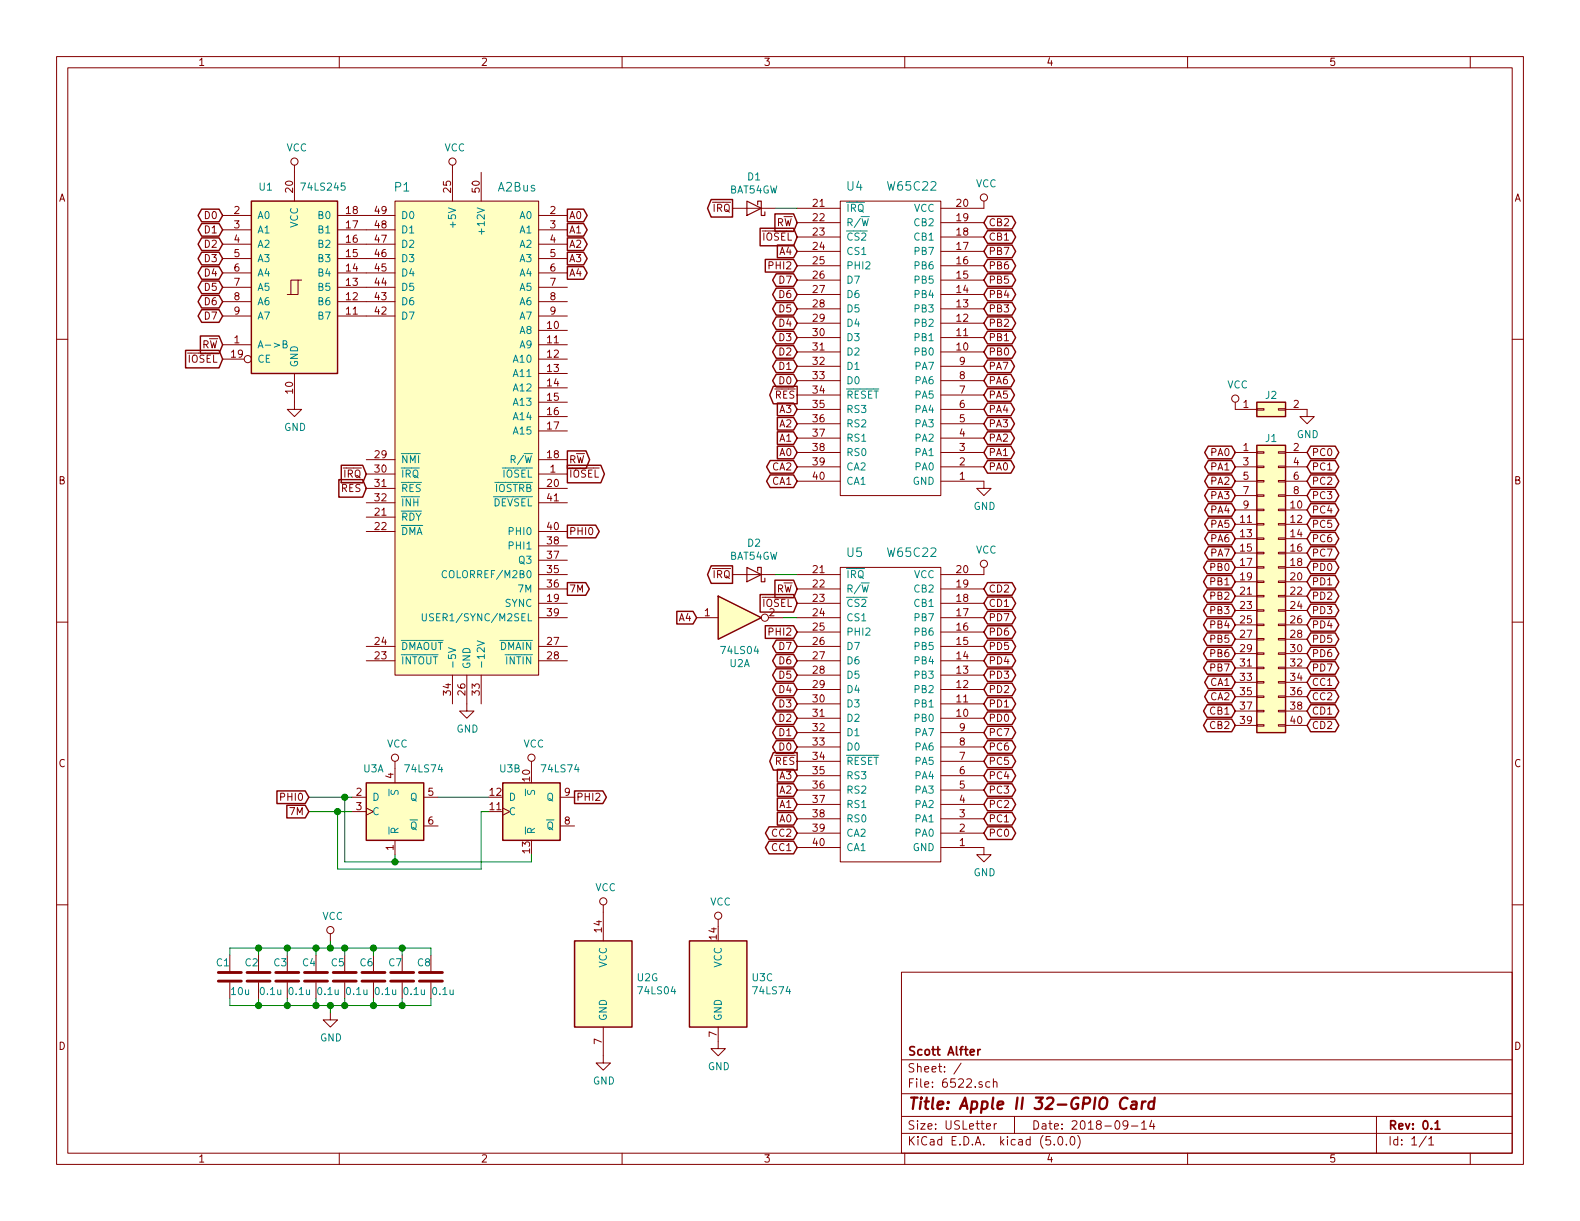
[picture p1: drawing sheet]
EESchema Schematic File Version 4
LIBS:6522-cache
EELAYER 26 0
EELAYER END
$Descr USLetter 11000 8500
encoding utf-8
Sheet 1 1
Title "Apple II 32-GPIO Card"
Date "2018-09-14"
Rev "0.1"
Comp "Scott Alfter"
Comment1 ""
Comment2 ""
Comment3 ""
Comment4 ""
$EndDescr
$Comp
L apple2:A2Bus P1
U 1 1
P 3250 3000
F 0 "P1" H 2800 4700 60  0000 C CNN
F 1 "A2Bus" H 3600 4700 60  0000 C CNN
F 2 "apple2-bus:Male_Card-Edge_50_pin__100_mil" H 3250 3000 60  0001 C CNN
F 3 "https://allpinouts.org/pinouts/connectors/buses/apple-ii-slot/" H 3250 3000 60  0001 C CNN
F 4 "y" H 0   0   50  0001 C CNN "Critical"
F 5 "Apple II expansion slot" H 0   0   50  0001 C CNN "Description"
F 6 "0" H 0   0   50  0001 C CNN "Qty Per Unit"
F 7 "n" H 0   0   50  0001 C CNN "Subs OK?"
	1    3250 3000
	1    0    0    -1  
$EndComp
$Comp
L 65xx:WD65C22 U5
U 1 1
P 6200 5000
F 0 "U5" H 6450 3850 60  0000 C CNN
F 1 "W65C22" H 6050 3850 60  0000 C CNN
F 2 "Package_DIP:DIP-40_W15.24mm" H 5700 5200 60  0001 C CNN
F 3 "http://www.westerndesigncenter.com/wdc/documentation/w65c22.pdf" H 5700 5200 60  0001 C CNN
F 4 "n" H 0   0   50  0001 C CNN "Critical"
F 5 "Versatile Interface Adapter" H 0   0   50  0001 C CNN "Description"
F 6 "Western Design Center" H 0   0   50  0001 C CNN "Manufacturer"
F 7 "40-DIP" H 0   0   50  0001 C CNN "JEDEC Pkg"
F 8 "W65C22S6TPG-14" H 0   0   50  0001 C CNN "Mfr PN"
F 9 "1" H 0   0   50  0001 C CNN "Qty Per Unit"
F 10 "y" H 0   0   50  0001 C CNN "Subs OK?"
F 11 "955-W65C22S6TPG-14" H 0   0   50  0001 C CNN "Vendor 1 PN"
F 12 "https://www.mouser.com/ProductDetail/Western-Design-Center-WDC/W65C22S6TPG-14?qs=%2fha2pyFaduiPoUewmeSNS2V2xAikbXJXjDI3LvDLIQQGtauOEzdaYGsMcmJ3fMK7" H 0   0   50  0001 C CNN "Vendor 1 URL"
	1    6200 5000
	-1   0    0    1   
$EndComp
$Comp
L 65xx:WD65C22 U4
U 1 1
P 6200 2450
F 0 "U4" H 6450 1300 60  0000 C CNN
F 1 "W65C22" H 6050 1300 60  0000 C CNN
F 2 "Package_DIP:DIP-40_W15.24mm" H 5700 2650 60  0001 C CNN
F 3 "http://www.westerndesigncenter.com/wdc/documentation/w65c22.pdf" H 5700 2650 60  0001 C CNN
F 4 "n" H 0   0   50  0001 C CNN "Critical"
F 5 "Versatile Interface Adapter" H 0   0   50  0001 C CNN "Description"
F 6 "Western Design Center" H 0   0   50  0001 C CNN "Manufacturer"
F 7 "40-DIP" H 0   0   50  0001 C CNN "JEDEC Pkg"
F 8 "W65C22S6TPG-14" H 0   0   50  0001 C CNN "Mfr PN"
F 9 "1" H 0   0   50  0001 C CNN "Qty Per Unit"
F 10 "y" H 0   0   50  0001 C CNN "Subs OK?"
F 11 "955-W65C22S6TPG-14" H 0   0   50  0001 C CNN "Vendor 1 PN"
F 12 "https://www.mouser.com/ProductDetail/Western-Design-Center-WDC/W65C22S6TPG-14?qs=%2fha2pyFaduiPoUewmeSNS2V2xAikbXJXjDI3LvDLIQQGtauOEzdaYGsMcmJ3fMK7" H 0   0   50  0001 C CNN "Vendor 1 URL"
	1    6200 2450
	-1   0    0    1   
$EndComp
Text GLabel 1550 1500 0    50   BiDi ~ 0
D0
Text GLabel 1550 1600 0    50   BiDi ~ 0
D1
Text GLabel 1550 1700 0    50   BiDi ~ 0
D2
Text GLabel 1550 1800 0    50   BiDi ~ 0
D3
Text GLabel 1550 1900 0    50   BiDi ~ 0
D4
Text GLabel 1550 2000 0    50   BiDi ~ 0
D5
Text GLabel 1550 2100 0    50   BiDi ~ 0
D6
Text GLabel 1550 2200 0    50   BiDi ~ 0
D7
Text GLabel 3950 1500 2    50   Output ~ 0
A0
Text GLabel 3950 1600 2    50   Output ~ 0
A1
Text GLabel 3950 1700 2    50   Output ~ 0
A2
Text GLabel 3950 1800 2    50   Output ~ 0
A3
Text GLabel 5550 3150 0    50   Input ~ 0
A0
Text GLabel 5550 3050 0    50   Input ~ 0
A1
Text GLabel 5550 2950 0    50   Input ~ 0
A2
Text GLabel 5550 2850 0    50   Input ~ 0
A3
Text GLabel 5550 5700 0    50   Input ~ 0
A0
Text GLabel 5550 5600 0    50   Input ~ 0
A1
Text GLabel 5550 5500 0    50   Input ~ 0
A2
Text GLabel 5550 5400 0    50   Input ~ 0
A3
Text GLabel 2550 3300 0    50   Input ~ 0
~IRQ
Text GLabel 5100 4000 0    50   Output ~ 0
~IRQ
Text GLabel 5100 1450 0    50   Output ~ 0
~IRQ
Text GLabel 3950 3200 2    50   Output ~ 0
R~W
Text GLabel 5550 4100 0    50   Input ~ 0
R~W
Text GLabel 5550 1550 0    50   Input ~ 0
R~W
Text GLabel 3950 3300 2    50   Output ~ 0
~IOSEL
Text GLabel 5550 4200 0    50   Input ~ 0
~IOSEL
Text GLabel 5550 1650 0    50   Input ~ 0
~IOSEL
Text GLabel 2550 3400 0    50   Input ~ 0
~RES
Text GLabel 5550 5300 0    50   Output ~ 0
~RES
Text GLabel 5550 2750 0    50   Output ~ 0
~RES
Text GLabel 3950 1900 2    50   Output ~ 0
A4
Text GLabel 4850 4300 0    50   Input ~ 0
A4
$Comp
L 74xx:74LS04 U2
U 1 1
P 5150 4300
F 0 "U2" H 5150 3983 50  0000 C CNN
F 1 "74LS04" H 5150 4074 50  0000 C CNN
F 2 "Package_SO:SOIC-14_3.9x8.7mm_P1.27mm" H 5150 4300 50  0001 C CNN
F 3 "http://www.ti.com/lit/gpn/sn74LS04" H 5150 4300 50  0001 C CNN
F 4 "n" H 0   0   50  0001 C CNN "Critical"
F 5 "IC INVERTER 6CH 6-INP 14SOIC" H 0   0   50  0001 C CNN "Description"
F 6 "14-SOIC" H 0   0   50  0001 C CNN "JEDEC Pkg"
F 7 "Texas Instruments" H 0   0   50  0001 C CNN "Manufacturer"
F 8 "SN74LS04DR" H 0   0   50  0001 C CNN "Mfr PN"
F 9 "1" H 0   0   50  0001 C CNN "Qty Per Unit"
F 10 "y" H 0   0   50  0001 C CNN "Subs OK?"
F 11 "595-SN74LS04DR" H 0   0   50  0001 C CNN "Vendor 1 PN"
F 12 "https://www.mouser.com/ProductDetail/Texas-Instruments/SN74LS04DR?qs=sGAEpiMZZMutVWjHE%2fYQw8FcJMyir0LqLifQhKp83bc%3d" H 0   0   50  0001 C CNN "Vendor 1 URL"
F 13 "296-14875-1-ND" H 0   0   50  0001 C CNN "Vendor 2 PN"
F 14 "https://www.digikey.com/products/en?keywords=296-14875-1-ND" H 0   0   50  0001 C CNN "Vendor 2 URL"
	1    5150 4300
	1    0    0    -1  
$EndComp
Text GLabel 5550 1750 0    50   Input ~ 0
A4
$Comp
L 74xx:74LS74 U3
U 1 1
P 2750 5650
F 0 "U3" H 2600 5950 50  0000 C CNN
F 1 "74LS74" H 2950 5950 50  0000 C CNN
F 2 "Package_SO:SOIC-14_3.9x8.7mm_P1.27mm" H 2750 5650 50  0001 C CNN
F 3 "http://www.ti.com/lit/ds/symlink/sn74ls74a.pdf" H 2750 5650 50  0001 C CNN
F 4 "n" H 0   0   50  0001 C CNN "Critical"
F 5 "IC FF D-TYPE DUAL 1BIT 14SOIC" H 0   0   50  0001 C CNN "Description"
F 6 "14-SOIC" H 0   0   50  0001 C CNN "JEDEC Pkg"
F 7 "Texas Instruments" H 0   0   50  0001 C CNN "Manufacturer"
F 8 "SN74LS74ADR" H 0   0   50  0001 C CNN "Mfr PN"
F 9 "1" H 0   0   50  0001 C CNN "Qty Per Unit"
F 10 "y" H 0   0   50  0001 C CNN "Subs OK?"
F 11 "595-SN74LS74ADR" H 0   0   50  0001 C CNN "Vendor 1 PN"
F 12 "https://www.mouser.com/ProductDetail/Texas-Instruments/SN74LS74ADR?qs=%2fha2pyFadujcJC0ZhJjMuAtaA5myyxEtxAnaYdM3lgy%2fcyaEAWPajA%3d%3d" H 0   0   50  0001 C CNN "Vendor 1 URL"
F 13 "296-14899-1-ND" H 0   0   50  0001 C CNN "Vendor 2 PN"
F 14 "https://www.digikey.com/products/en?keywords=296-14899-1-ND" H 0   0   50  0001 C CNN "Vendor 2 URL"
	1    2750 5650
	1    0    0    -1  
$EndComp
$Comp
L 74xx:74LS74 U3
U 2 1
P 3700 5650
F 0 "U3" H 3550 5950 50  0000 C CNN
F 1 "74LS74" H 3900 5950 50  0000 C CNN
F 2 "Package_SO:SOIC-14_3.9x8.7mm_P1.27mm" H 3700 5650 50  0001 C CNN
F 3 "http://www.ti.com/lit/ds/symlink/sn74ls74a.pdf" H 3700 5650 50  0001 C CNN
F 4 "n" H 0   0   50  0001 C CNN "Critical"
F 5 "IC FF D-TYPE DUAL 1BIT 14SOIC" H 0   0   50  0001 C CNN "Description"
F 6 "14-SOIC" H 0   0   50  0001 C CNN "JEDEC Pkg"
F 7 "Texas Instruments" H 0   0   50  0001 C CNN "Manufacturer"
F 8 "SN74LS74ADR" H 0   0   50  0001 C CNN "Mfr PN"
F 9 "1" H 0   0   50  0001 C CNN "Qty Per Unit"
F 10 "y" H 0   0   50  0001 C CNN "Subs OK?"
F 11 "595-SN74LS74ADR" H 0   0   50  0001 C CNN "Vendor 1 PN"
F 12 "https://www.mouser.com/ProductDetail/Texas-Instruments/SN74LS74ADR?qs=%2fha2pyFadujcJC0ZhJjMuAtaA5myyxEtxAnaYdM3lgy%2fcyaEAWPajA%3d%3d" H 0   0   50  0001 C CNN "Vendor 1 URL"
F 13 "296-14899-1-ND" H 0   0   50  0001 C CNN "Vendor 2 PN"
F 14 "https://www.digikey.com/products/en?keywords=296-14899-1-ND" H 0   0   50  0001 C CNN "Vendor 2 URL"
	2    3700 5650
	1    0    0    -1  
$EndComp
Text GLabel 5550 4400 0    50   Input ~ 0
PHI2
Text GLabel 5550 1850 0    50   Input ~ 0
PHI2
Text GLabel 3950 3700 2    50   Output ~ 0
PHI0
Text GLabel 3950 4100 2    50   Output ~ 0
7M
Wire Wire Line
	3050 5550 3400 5550
Wire Wire Line
	2450 5550 2400 5550
Wire Wire Line
	2400 5550 2400 6000
Wire Wire Line
	2400 6000 2750 6000
Wire Wire Line
	2750 6000 2750 5950
Connection ~ 2400 5550
Wire Wire Line
	2400 5550 2150 5550
Wire Wire Line
	2750 6000 3700 6000
Wire Wire Line
	3700 6000 3700 5950
Connection ~ 2750 6000
Wire Wire Line
	2150 5650 2350 5650
Wire Wire Line
	2350 5650 2350 6050
Wire Wire Line
	2350 6050 3350 6050
Wire Wire Line
	3350 6050 3350 5650
Wire Wire Line
	3350 5650 3400 5650
Connection ~ 2350 5650
Wire Wire Line
	2350 5650 2450 5650
Text GLabel 4000 5550 2    50   Output ~ 0
PHI2
Text GLabel 2150 5550 0    50   Input ~ 0
PHI0
Text GLabel 2150 5650 0    50   Input ~ 0
7M
$Comp
L power:GND #PWR0101
U 1 1
P 3250 4900
F 0 "#PWR0101" H 3250 4650 50  0001 C CNN
F 1 "GND" H 3255 4727 50  0000 C CNN
F 2 "" H 3250 4900 50  0001 C CNN
F 3 "" H 3250 4900 50  0001 C CNN
	1    3250 4900
	1    0    0    -1  
$EndComp
$Comp
L power:VCC #PWR0102
U 1 1
P 3150 1200
F 0 "#PWR0102" H 3150 1050 50  0001 C CNN
F 1 "VCC" H 3167 1373 50  0000 C CNN
F 2 "" H 3150 1200 50  0001 C CNN
F 3 "" H 3150 1200 50  0001 C CNN
	1    3150 1200
	1    0    0    -1  
$EndComp
$Comp
L power:VCC #PWR0103
U 1 1
P 2750 5350
F 0 "#PWR0103" H 2750 5200 50  0001 C CNN
F 1 "VCC" H 2767 5523 50  0000 C CNN
F 2 "" H 2750 5350 50  0001 C CNN
F 3 "" H 2750 5350 50  0001 C CNN
	1    2750 5350
	1    0    0    -1  
$EndComp
$Comp
L power:VCC #PWR0104
U 1 1
P 3700 5350
F 0 "#PWR0104" H 3700 5200 50  0001 C CNN
F 1 "VCC" H 3717 5523 50  0000 C CNN
F 2 "" H 3700 5350 50  0001 C CNN
F 3 "" H 3700 5350 50  0001 C CNN
	1    3700 5350
	1    0    0    -1  
$EndComp
$Comp
L power:VCC #PWR0105
U 1 1
P 6850 4000
F 0 "#PWR0105" H 6850 3850 50  0001 C CNN
F 1 "VCC" H 6867 4173 50  0000 C CNN
F 2 "" H 6850 4000 50  0001 C CNN
F 3 "" H 6850 4000 50  0001 C CNN
	1    6850 4000
	1    0    0    -1  
$EndComp
$Comp
L power:VCC #PWR0106
U 1 1
P 6850 1450
F 0 "#PWR0106" H 6850 1300 50  0001 C CNN
F 1 "VCC" H 6867 1623 50  0000 C CNN
F 2 "" H 6850 1450 50  0001 C CNN
F 3 "" H 6850 1450 50  0001 C CNN
	1    6850 1450
	1    0    0    -1  
$EndComp
$Comp
L power:GND #PWR0107
U 1 1
P 6850 5900
F 0 "#PWR0107" H 6850 5650 50  0001 C CNN
F 1 "GND" H 6855 5727 50  0000 C CNN
F 2 "" H 6850 5900 50  0001 C CNN
F 3 "" H 6850 5900 50  0001 C CNN
	1    6850 5900
	1    0    0    -1  
$EndComp
$Comp
L power:GND #PWR0108
U 1 1
P 6850 3350
F 0 "#PWR0108" H 6850 3100 50  0001 C CNN
F 1 "GND" H 6855 3177 50  0000 C CNN
F 2 "" H 6850 3350 50  0001 C CNN
F 3 "" H 6850 3350 50  0001 C CNN
	1    6850 3350
	1    0    0    -1  
$EndComp
$Comp
L 74xx:74LS245 U1
U 1 1
P 2050 2000
F 0 "U1" H 1850 2700 50  0000 C CNN
F 1 "74LS245" H 2250 2700 50  0000 C CNN
F 2 "Package_SO:SOIC-20W_7.5x12.8mm_P1.27mm" H 2050 2000 50  0001 C CNN
F 3 "http://www.ti.com/lit/gpn/sn74LS245" H 2050 2000 50  0001 C CNN
F 4 "n" H 0   0   50  0001 C CNN "Critical"
F 5 "IC TXRX NON-INVERT 5.25V 20SOIC" H 0   0   50  0001 C CNN "Description"
F 6 "20-SOIC" H 0   0   50  0001 C CNN "JEDEC Pkg"
F 7 "Texas Instruments" H 0   0   50  0001 C CNN "Manufacturer"
F 8 "SN74LS245DWR" H 0   0   50  0001 C CNN "Mfr PN"
F 9 "1" H 0   0   50  0001 C CNN "Qty Per Unit"
F 10 "y" H 0   0   50  0001 C CNN "Subs OK?"
F 11 "595-SN74LS245DWR" H 0   0   50  0001 C CNN "Vendor 1 PN"
F 12 "https://www.mouser.com/ProductDetail/Texas-Instruments/SN74LS245DWR?qs=%2fha2pyFaduhIN6VsmnCvbCDX9udzctOc87rXwEE6Hm%252bFAmYVNuMBdg%3d%3d" H 0   0   50  0001 C CNN "Vendor 1 URL"
F 13 "296-1214-1-ND" H 0   0   50  0001 C CNN "Vendor 2 PN"
F 14 "https://www.digikey.com/products/en?keywords=296-1214-1-ND" H 0   0   50  0001 C CNN "Vendor 2 URL"
	1    2050 2000
	1    0    0    -1  
$EndComp
Text GLabel 5550 5200 0    50   BiDi ~ 0
D0
Text GLabel 5550 5100 0    50   BiDi ~ 0
D1
Text GLabel 5550 5000 0    50   BiDi ~ 0
D2
Text GLabel 5550 4900 0    50   BiDi ~ 0
D3
Text GLabel 5550 4800 0    50   BiDi ~ 0
D4
Text GLabel 5550 4700 0    50   BiDi ~ 0
D5
Text GLabel 5550 4600 0    50   BiDi ~ 0
D6
Text GLabel 5550 4500 0    50   BiDi ~ 0
D7
Text GLabel 1550 2400 0    50   Input ~ 0
R~W
Text GLabel 1550 2500 0    50   Input ~ 0
~IOSEL
$Comp
L 74xx:74LS04 U2
U 7 1
P 4200 6850
F 0 "U2" H 4430 6896 50  0000 L CNN
F 1 "74LS04" H 4430 6805 50  0000 L CNN
F 2 "Package_SO:SOIC-14_3.9x8.7mm_P1.27mm" H 4200 6850 50  0001 C CNN
F 3 "http://www.ti.com/lit/gpn/sn74LS04" H 4200 6850 50  0001 C CNN
F 4 "n" H 0   0   50  0001 C CNN "Critical"
F 5 "IC INVERTER 6CH 6-INP 14SOIC" H 0   0   50  0001 C CNN "Description"
F 6 "14-SOIC" H 0   0   50  0001 C CNN "JEDEC Pkg"
F 7 "Texas Instruments" H 0   0   50  0001 C CNN "Manufacturer"
F 8 "SN74LS04DR" H 0   0   50  0001 C CNN "Mfr PN"
F 9 "1" H 0   0   50  0001 C CNN "Qty Per Unit"
F 10 "y" H 0   0   50  0001 C CNN "Subs OK?"
F 11 "595-SN74LS04DR" H 0   0   50  0001 C CNN "Vendor 1 PN"
F 12 "https://www.mouser.com/ProductDetail/Texas-Instruments/SN74LS04DR?qs=sGAEpiMZZMutVWjHE%2fYQw8FcJMyir0LqLifQhKp83bc%3d" H 0   0   50  0001 C CNN "Vendor 1 URL"
F 13 "296-14875-1-ND" H 0   0   50  0001 C CNN "Vendor 2 PN"
F 14 "https://www.digikey.com/products/en?keywords=296-14875-1-ND" H 0   0   50  0001 C CNN "Vendor 2 URL"
	7    4200 6850
	1    0    0    -1  
$EndComp
$Comp
L 74xx:74LS74 U3
U 3 1
P 5000 6850
F 0 "U3" H 5230 6896 50  0000 L CNN
F 1 "74LS74" H 5230 6805 50  0000 L CNN
F 2 "Package_SO:SOIC-14_3.9x8.7mm_P1.27mm" H 5000 6850 50  0001 C CNN
F 3 "http://www.ti.com/lit/ds/symlink/sn74ls74a.pdf" H 5000 6850 50  0001 C CNN
F 4 "n" H 0   0   50  0001 C CNN "Critical"
F 5 "IC FF D-TYPE DUAL 1BIT 14SOIC" H 0   0   50  0001 C CNN "Description"
F 6 "14-SOIC" H 0   0   50  0001 C CNN "JEDEC Pkg"
F 7 "Texas Instruments" H 0   0   50  0001 C CNN "Manufacturer"
F 8 "SN74LS74ADR" H 0   0   50  0001 C CNN "Mfr PN"
F 9 "1" H 0   0   50  0001 C CNN "Qty Per Unit"
F 10 "y" H 0   0   50  0001 C CNN "Subs OK?"
F 11 "595-SN74LS74ADR" H 0   0   50  0001 C CNN "Vendor 1 PN"
F 12 "https://www.mouser.com/ProductDetail/Texas-Instruments/SN74LS74ADR?qs=%2fha2pyFadujcJC0ZhJjMuAtaA5myyxEtxAnaYdM3lgy%2fcyaEAWPajA%3d%3d" H 0   0   50  0001 C CNN "Vendor 1 URL"
F 13 "296-14899-1-ND" H 0   0   50  0001 C CNN "Vendor 2 PN"
F 14 "https://www.digikey.com/products/en?keywords=296-14899-1-ND" H 0   0   50  0001 C CNN "Vendor 2 URL"
	3    5000 6850
	1    0    0    -1  
$EndComp
$Comp
L power:VCC #PWR0109
U 1 1
P 2050 1200
F 0 "#PWR0109" H 2050 1050 50  0001 C CNN
F 1 "VCC" H 2067 1373 50  0000 C CNN
F 2 "" H 2050 1200 50  0001 C CNN
F 3 "" H 2050 1200 50  0001 C CNN
	1    2050 1200
	1    0    0    -1  
$EndComp
$Comp
L power:GND #PWR0110
U 1 1
P 2050 2800
F 0 "#PWR0110" H 2050 2550 50  0001 C CNN
F 1 "GND" H 2055 2627 50  0000 C CNN
F 2 "" H 2050 2800 50  0001 C CNN
F 3 "" H 2050 2800 50  0001 C CNN
	1    2050 2800
	1    0    0    -1  
$EndComp
$Comp
L power:GND #PWR0111
U 1 1
P 4200 7350
F 0 "#PWR0111" H 4200 7100 50  0001 C CNN
F 1 "GND" H 4205 7177 50  0000 C CNN
F 2 "" H 4200 7350 50  0001 C CNN
F 3 "" H 4200 7350 50  0001 C CNN
	1    4200 7350
	1    0    0    -1  
$EndComp
$Comp
L power:GND #PWR0112
U 1 1
P 5000 7250
F 0 "#PWR0112" H 5000 7000 50  0001 C CNN
F 1 "GND" H 5005 7077 50  0000 C CNN
F 2 "" H 5000 7250 50  0001 C CNN
F 3 "" H 5000 7250 50  0001 C CNN
	1    5000 7250
	1    0    0    -1  
$EndComp
$Comp
L power:VCC #PWR0113
U 1 1
P 4200 6350
F 0 "#PWR0113" H 4200 6200 50  0001 C CNN
F 1 "VCC" H 4217 6523 50  0000 C CNN
F 2 "" H 4200 6350 50  0001 C CNN
F 3 "" H 4200 6350 50  0001 C CNN
	1    4200 6350
	1    0    0    -1  
$EndComp
$Comp
L power:VCC #PWR0114
U 1 1
P 5000 6450
F 0 "#PWR0114" H 5000 6300 50  0001 C CNN
F 1 "VCC" H 5017 6623 50  0000 C CNN
F 2 "" H 5000 6450 50  0001 C CNN
F 3 "" H 5000 6450 50  0001 C CNN
	1    5000 6450
	1    0    0    -1  
$EndComp
$Comp
L Device:C C3
U 1 1
P 2000 6800
F 0 "C3" H 1900 6900 50  0000 L CNN
F 1 "0.1u" H 2000 6700 50  0000 L CNN
F 2 "Capacitor_SMD:C_0805_2012Metric" H 2038 6650 50  0001 C CNN
F 3 "" H 2000 6800 50  0001 C CNN
F 4 "n" H 0   0   50  0001 C CNN "Critical"
F 5 "CAP CER 0.1UF 25V Y5V 0805" H 0   0   50  0001 C CNN "Description"
F 6 "0805" H 0   0   50  0001 C CNN "JEDEC Pkg"
F 7 "various" H 0   0   50  0001 C CNN "Manufacturer"
F 8 "" H 0   0   50  0001 C CNN "Mfr PN"
F 9 "1" H 0   0   50  0001 C CNN "Qty Per Unit"
F 10 "y" H 0   0   50  0001 C CNN "Subs OK?"
F 11 "80-C0805C104Z3V" H 0   0   50  0001 C CNN "Vendor 1 PN"
F 12 "https://www.mouser.com/ProductDetail/KEMET/C0805C104Z3VACTU?qs=sGAEpiMZZMukHu%252bjC5l7YQmPQw%252bwfPYPv1U1XacUC1s%3d" H 0   0   50  0001 C CNN "Vendor 1 URL"
F 13 "1276-1286-1-ND" H 0   0   50  0001 C CNN "Vendor 2 PN"
F 14 "https://www.digikey.com/products/en?keywords=1276-1286-1-ND" H 0   0   50  0001 C CNN "Vendor 2 URL"
	1    2000 6800
	1    0    0    -1  
$EndComp
$Comp
L Device:C C4
U 1 1
P 2200 6800
F 0 "C4" H 2100 6900 50  0000 L CNN
F 1 "0.1u" H 2200 6700 50  0000 L CNN
F 2 "Capacitor_SMD:C_0805_2012Metric" H 2238 6650 50  0001 C CNN
F 3 "" H 2200 6800 50  0001 C CNN
F 4 "n" H 0   0   50  0001 C CNN "Critical"
F 5 "CAP CER 0.1UF 25V Y5V 0805" H 0   0   50  0001 C CNN "Description"
F 6 "0805" H 0   0   50  0001 C CNN "JEDEC Pkg"
F 7 "various" H 0   0   50  0001 C CNN "Manufacturer"
F 8 "" H 0   0   50  0001 C CNN "Mfr PN"
F 9 "1" H 0   0   50  0001 C CNN "Qty Per Unit"
F 10 "y" H 0   0   50  0001 C CNN "Subs OK?"
F 11 "80-C0805C104Z3V" H 0   0   50  0001 C CNN "Vendor 1 PN"
F 12 "https://www.mouser.com/ProductDetail/KEMET/C0805C104Z3VACTU?qs=sGAEpiMZZMukHu%252bjC5l7YQmPQw%252bwfPYPv1U1XacUC1s%3d" H 0   0   50  0001 C CNN "Vendor 1 URL"
F 13 "1276-1286-1-ND" H 0   0   50  0001 C CNN "Vendor 2 PN"
F 14 "https://www.digikey.com/products/en?keywords=1276-1286-1-ND" H 0   0   50  0001 C CNN "Vendor 2 URL"
	1    2200 6800
	1    0    0    -1  
$EndComp
$Comp
L Device:C C5
U 1 1
P 2400 6800
F 0 "C5" H 2300 6900 50  0000 L CNN
F 1 "0.1u" H 2400 6700 50  0000 L CNN
F 2 "Capacitor_SMD:C_0805_2012Metric" H 2438 6650 50  0001 C CNN
F 3 "" H 2400 6800 50  0001 C CNN
F 4 "n" H 0   0   50  0001 C CNN "Critical"
F 5 "CAP CER 0.1UF 25V Y5V 0805" H 0   0   50  0001 C CNN "Description"
F 6 "0805" H 0   0   50  0001 C CNN "JEDEC Pkg"
F 7 "various" H 0   0   50  0001 C CNN "Manufacturer"
F 8 "" H 0   0   50  0001 C CNN "Mfr PN"
F 9 "1" H 0   0   50  0001 C CNN "Qty Per Unit"
F 10 "y" H 0   0   50  0001 C CNN "Subs OK?"
F 11 "80-C0805C104Z3V" H 0   0   50  0001 C CNN "Vendor 1 PN"
F 12 "https://www.mouser.com/ProductDetail/KEMET/C0805C104Z3VACTU?qs=sGAEpiMZZMukHu%252bjC5l7YQmPQw%252bwfPYPv1U1XacUC1s%3d" H 0   0   50  0001 C CNN "Vendor 1 URL"
F 13 "1276-1286-1-ND" H 0   0   50  0001 C CNN "Vendor 2 PN"
F 14 "https://www.digikey.com/products/en?keywords=1276-1286-1-ND" H 0   0   50  0001 C CNN "Vendor 2 URL"
	1    2400 6800
	1    0    0    -1  
$EndComp
$Comp
L Device:C C6
U 1 1
P 2600 6800
F 0 "C6" H 2500 6900 50  0000 L CNN
F 1 "0.1u" H 2600 6700 50  0000 L CNN
F 2 "Capacitor_SMD:C_0805_2012Metric" H 2638 6650 50  0001 C CNN
F 3 "" H 2600 6800 50  0001 C CNN
F 4 "n" H 0   0   50  0001 C CNN "Critical"
F 5 "CAP CER 0.1UF 25V Y5V 0805" H 0   0   50  0001 C CNN "Description"
F 6 "0805" H 0   0   50  0001 C CNN "JEDEC Pkg"
F 7 "various" H 0   0   50  0001 C CNN "Manufacturer"
F 8 "" H 0   0   50  0001 C CNN "Mfr PN"
F 9 "1" H 0   0   50  0001 C CNN "Qty Per Unit"
F 10 "y" H 0   0   50  0001 C CNN "Subs OK?"
F 11 "80-C0805C104Z3V" H 0   0   50  0001 C CNN "Vendor 1 PN"
F 12 "https://www.mouser.com/ProductDetail/KEMET/C0805C104Z3VACTU?qs=sGAEpiMZZMukHu%252bjC5l7YQmPQw%252bwfPYPv1U1XacUC1s%3d" H 0   0   50  0001 C CNN "Vendor 1 URL"
F 13 "1276-1286-1-ND" H 0   0   50  0001 C CNN "Vendor 2 PN"
F 14 "https://www.digikey.com/products/en?keywords=1276-1286-1-ND" H 0   0   50  0001 C CNN "Vendor 2 URL"
	1    2600 6800
	1    0    0    -1  
$EndComp
$Comp
L Device:C C7
U 1 1
P 2800 6800
F 0 "C7" H 2700 6900 50  0000 L CNN
F 1 "0.1u" H 2800 6700 50  0000 L CNN
F 2 "Capacitor_SMD:C_0805_2012Metric" H 2838 6650 50  0001 C CNN
F 3 "" H 2800 6800 50  0001 C CNN
F 4 "n" H 0   0   50  0001 C CNN "Critical"
F 5 "CAP CER 0.1UF 25V Y5V 0805" H 0   0   50  0001 C CNN "Description"
F 6 "0805" H 0   0   50  0001 C CNN "JEDEC Pkg"
F 7 "various" H 0   0   50  0001 C CNN "Manufacturer"
F 8 "" H 0   0   50  0001 C CNN "Mfr PN"
F 9 "1" H 0   0   50  0001 C CNN "Qty Per Unit"
F 10 "y" H 0   0   50  0001 C CNN "Subs OK?"
F 11 "80-C0805C104Z3V" H 0   0   50  0001 C CNN "Vendor 1 PN"
F 12 "https://www.mouser.com/ProductDetail/KEMET/C0805C104Z3VACTU?qs=sGAEpiMZZMukHu%252bjC5l7YQmPQw%252bwfPYPv1U1XacUC1s%3d" H 0   0   50  0001 C CNN "Vendor 1 URL"
F 13 "1276-1286-1-ND" H 0   0   50  0001 C CNN "Vendor 2 PN"
F 14 "https://www.digikey.com/products/en?keywords=1276-1286-1-ND" H 0   0   50  0001 C CNN "Vendor 2 URL"
	1    2800 6800
	1    0    0    -1  
$EndComp
$Comp
L power:VCC #PWR0115
U 1 1
P 2300 6550
F 0 "#PWR0115" H 2300 6400 50  0001 C CNN
F 1 "VCC" H 2317 6723 50  0000 C CNN
F 2 "" H 2300 6550 50  0001 C CNN
F 3 "" H 2300 6550 50  0001 C CNN
	1    2300 6550
	1    0    0    -1  
$EndComp
$Comp
L power:GND #PWR0116
U 1 1
P 2300 7050
F 0 "#PWR0116" H 2300 6800 50  0001 C CNN
F 1 "GND" H 2305 6877 50  0000 C CNN
F 2 "" H 2300 7050 50  0001 C CNN
F 3 "" H 2300 7050 50  0001 C CNN
	1    2300 7050
	1    0    0    -1  
$EndComp
Wire Wire Line
	2000 6650 2000 6600
Wire Wire Line
	2000 6600 2200 6600
Wire Wire Line
	2800 6600 2800 6650
Wire Wire Line
	2600 6650 2600 6600
Connection ~ 2600 6600
Wire Wire Line
	2600 6600 2800 6600
Wire Wire Line
	2400 6600 2400 6650
Connection ~ 2400 6600
Wire Wire Line
	2400 6600 2600 6600
Wire Wire Line
	2200 6650 2200 6600
Connection ~ 2200 6600
Wire Wire Line
	2200 6600 2300 6600
Wire Wire Line
	2000 6950 2000 7000
Wire Wire Line
	2000 7000 2200 7000
Wire Wire Line
	2800 7000 2800 6950
Wire Wire Line
	2200 6950 2200 7000
Connection ~ 2200 7000
Wire Wire Line
	2200 7000 2300 7000
Wire Wire Line
	2400 6950 2400 7000
Connection ~ 2400 7000
Wire Wire Line
	2400 7000 2600 7000
Wire Wire Line
	2600 6950 2600 7000
Connection ~ 2600 7000
Wire Wire Line
	2600 7000 2800 7000
Text GLabel 5550 2650 0    50   BiDi ~ 0
D0
Text GLabel 5550 2550 0    50   BiDi ~ 0
D1
Text GLabel 5550 2450 0    50   BiDi ~ 0
D2
Text GLabel 5550 2350 0    50   BiDi ~ 0
D3
Text GLabel 5550 2250 0    50   BiDi ~ 0
D4
Text GLabel 5550 2150 0    50   BiDi ~ 0
D5
Text GLabel 5550 2050 0    50   BiDi ~ 0
D6
Text GLabel 5550 1950 0    50   BiDi ~ 0
D7
$Comp
L Connector_Generic:Conn_02x20_Odd_Even J1
U 1 1
P 8800 4050
F 0 "J1" H 8850 5050 50  0000 C CNN
F 1 "Conn_02x20_Top_Bottom" H 8850 4976 50  0001 C CNN
F 2 "Connector_PinHeader_2.54mm:PinHeader_2x20_P2.54mm_Vertical" H 8800 4050 50  0001 C CNN
F 3 "https://cdn.amphenol-icc.com/media/wysiwyg/files/drawing/67996.pdf" H 8800 4050 50  0001 C CNN
F 4 "Amphenol FCI" H 0   200 50  0001 C CNN "Manufacturer"
F 5 "67997-240HLF" H 0   200 50  0001 C CNN "Mfr PN"
F 6 "1" H 0   200 50  0001 C CNN "Qty Per Unit"
F 7 "649-67997-240HLF" H 0   200 50  0001 C CNN "Vendor 1 PN"
F 8 "https://www.mouser.com/ProductDetail/Amphenol-FCI/67997-240HLF?qs=sGAEpiMZZMs%252bGHln7q6pm24n0txessAM72eL6biLBJc%3d" H 0   200 50  0001 C CNN "Vendor 1 URL"
F 9 "67997-240HLF-ND" H 0   200 50  0001 C CNN "Vendor 2 PN"
F 10 "https://www.digikey.com/products/en?keywords=67997-240HLF-ND" H 0   200 50  0001 C CNN "Vendor 2 URL"
F 11 "y" H 0   200 50  0001 C CNN "Subs OK?"
F 12 "n" H 0   200 50  0001 C CNN "Critical"
F 13 "Connector Header Through Hole 40 position 0.100\" (2.54mm)" H 0   200 50  0001 C CNN "Description"
	1    8800 4050
	1    0    0    -1  
$EndComp
Text GLabel 6850 3250 2    50   BiDi ~ 0
PA0
Text GLabel 6850 3150 2    50   BiDi ~ 0
PA1
Text GLabel 6850 3050 2    50   BiDi ~ 0
PA2
Text GLabel 6850 2950 2    50   BiDi ~ 0
PA3
Text GLabel 6850 2850 2    50   BiDi ~ 0
PA4
Text GLabel 6850 2750 2    50   BiDi ~ 0
PA5
Text GLabel 6850 2650 2    50   BiDi ~ 0
PA6
Text GLabel 6850 2550 2    50   BiDi ~ 0
PA7
Text GLabel 6850 2450 2    50   BiDi ~ 0
PB0
Text GLabel 6850 2350 2    50   BiDi ~ 0
PB1
Text GLabel 6850 2250 2    50   BiDi ~ 0
PB2
Text GLabel 6850 2150 2    50   BiDi ~ 0
PB3
Text GLabel 6850 2050 2    50   BiDi ~ 0
PB4
Text GLabel 6850 1950 2    50   BiDi ~ 0
PB5
Text GLabel 6850 1850 2    50   BiDi ~ 0
PB6
Text GLabel 6850 1750 2    50   BiDi ~ 0
PB7
Text GLabel 6850 5800 2    50   BiDi ~ 0
PC0
Text GLabel 6850 5700 2    50   BiDi ~ 0
PC1
Text GLabel 6850 5600 2    50   BiDi ~ 0
PC2
Text GLabel 6850 5500 2    50   BiDi ~ 0
PC3
Text GLabel 6850 5400 2    50   BiDi ~ 0
PC4
Text GLabel 6850 5300 2    50   BiDi ~ 0
PC5
Text GLabel 6850 5200 2    50   BiDi ~ 0
PC6
Text GLabel 6850 5100 2    50   BiDi ~ 0
PC7
Text GLabel 6850 5000 2    50   BiDi ~ 0
PD0
Text GLabel 6850 4900 2    50   BiDi ~ 0
PD1
Text GLabel 6850 4800 2    50   BiDi ~ 0
PD2
Text GLabel 6850 4700 2    50   BiDi ~ 0
PD3
Text GLabel 6850 4600 2    50   BiDi ~ 0
PD4
Text GLabel 6850 4500 2    50   BiDi ~ 0
PD5
Text GLabel 6850 4400 2    50   BiDi ~ 0
PD6
Text GLabel 6850 4300 2    50   BiDi ~ 0
PD7
Wire Wire Line
	5450 4300 5550 4300
Text GLabel 8600 3150 0    50   BiDi ~ 0
PA0
Text GLabel 8600 3250 0    50   BiDi ~ 0
PA1
Text GLabel 8600 3350 0    50   BiDi ~ 0
PA2
Text GLabel 8600 3450 0    50   BiDi ~ 0
PA3
Text GLabel 8600 3550 0    50   BiDi ~ 0
PA4
Text GLabel 8600 3650 0    50   BiDi ~ 0
PA5
Text GLabel 8600 3750 0    50   BiDi ~ 0
PA6
Text GLabel 8600 3850 0    50   BiDi ~ 0
PA7
Text GLabel 8600 3950 0    50   BiDi ~ 0
PB0
Text GLabel 8600 4050 0    50   BiDi ~ 0
PB1
Text GLabel 8600 4150 0    50   BiDi ~ 0
PB2
Text GLabel 8600 4250 0    50   BiDi ~ 0
PB3
Text GLabel 8600 4350 0    50   BiDi ~ 0
PB4
Text GLabel 8600 4450 0    50   BiDi ~ 0
PB5
Text GLabel 8600 4550 0    50   BiDi ~ 0
PB6
Text GLabel 8600 4650 0    50   BiDi ~ 0
PB7
Text GLabel 9100 3150 2    50   BiDi ~ 0
PC0
Text GLabel 9100 3250 2    50   BiDi ~ 0
PC1
Text GLabel 9100 3350 2    50   BiDi ~ 0
PC2
Text GLabel 9100 3450 2    50   BiDi ~ 0
PC3
Text GLabel 9100 3550 2    50   BiDi ~ 0
PC4
Text GLabel 9100 3650 2    50   BiDi ~ 0
PC5
Text GLabel 9100 3750 2    50   BiDi ~ 0
PC6
Text GLabel 9100 3850 2    50   BiDi ~ 0
PC7
Text GLabel 9100 3950 2    50   BiDi ~ 0
PD0
Text GLabel 9100 4050 2    50   BiDi ~ 0
PD1
Text GLabel 9100 4150 2    50   BiDi ~ 0
PD2
Text GLabel 9100 4250 2    50   BiDi ~ 0
PD3
Text GLabel 9100 4350 2    50   BiDi ~ 0
PD4
Text GLabel 9100 4450 2    50   BiDi ~ 0
PD5
Text GLabel 9100 4550 2    50   BiDi ~ 0
PD6
Text GLabel 9100 4650 2    50   BiDi ~ 0
PD7
$Comp
L power:VCC #PWR0117
U 1 1
P 8600 2850
F 0 "#PWR0117" H 8600 2700 50  0001 C CNN
F 1 "VCC" H 8617 3023 50  0000 C CNN
F 2 "" H 8600 2850 50  0001 C CNN
F 3 "" H 8600 2850 50  0001 C CNN
	1    8600 2850
	1    0    0    -1  
$EndComp
$Comp
L power:GND #PWR0118
U 1 1
P 9100 2850
F 0 "#PWR0118" H 9100 2600 50  0001 C CNN
F 1 "GND" H 9105 2677 50  0000 C CNN
F 2 "" H 9100 2850 50  0001 C CNN
F 3 "" H 9100 2850 50  0001 C CNN
	1    9100 2850
	1    0    0    -1  
$EndComp
$Comp
L Device:C C1
U 1 1
P 1600 6800
F 0 "C1" H 1500 6900 50  0000 L CNN
F 1 "10u" H 1600 6700 50  0000 L CNN
F 2 "Capacitor_SMD:C_0805_2012Metric" H 1638 6650 50  0001 C CNN
F 3 "" H 1600 6800 50  0001 C CNN
F 4 "n" H 0   0   50  0001 C CNN "Critical"
F 5 "CAP CER 10UF 10V X5R 0805" H 0   0   50  0001 C CNN "Description"
F 6 "0805" H 0   0   50  0001 C CNN "JEDEC Pkg"
F 7 "various" H 0   0   50  0001 C CNN "Manufacturer"
F 8 "" H 0   0   50  0001 C CNN "Mfr PN"
F 9 "1" H 0   0   50  0001 C CNN "Qty Per Unit"
F 10 "y" H 0   0   50  0001 C CNN "Subs OK?"
F 11 "710-885012107010" H 0   0   50  0001 C CNN "Vendor 1 PN"
F 12 "https://www.mouser.com/ProductDetail/Wurth-Electronics/885012107010?qs=sGAEpiMZZMukHu%252bjC5l7YRTxnIahtzp%252bEFxWFMN7Dfw%3d" H 0   0   50  0001 C CNN "Vendor 1 URL"
F 13 "1276-1052-1-ND" H 0   0   50  0001 C CNN "Vendor 2 PN"
F 14 "https://www.digikey.com/products/en?keywords=1276-1052-1-ND" H 0   0   50  0001 C CNN "Vendor 2 URL"
	1    1600 6800
	1    0    0    -1  
$EndComp
$Comp
L Device:C C8
U 1 1
P 3000 6800
F 0 "C8" H 2900 6900 50  0000 L CNN
F 1 "0.1u" H 3000 6700 50  0000 L CNN
F 2 "Capacitor_SMD:C_0805_2012Metric" H 3038 6650 50  0001 C CNN
F 3 "" H 3000 6800 50  0001 C CNN
F 4 "n" H 0   0   50  0001 C CNN "Critical"
F 5 "CAP CER 0.1UF 25V Y5V 0805" H 0   0   50  0001 C CNN "Description"
F 6 "0805" H 0   0   50  0001 C CNN "JEDEC Pkg"
F 7 "various" H 0   0   50  0001 C CNN "Manufacturer"
F 8 "" H 0   0   50  0001 C CNN "Mfr PN"
F 9 "1" H 0   0   50  0001 C CNN "Qty Per Unit"
F 10 "y" H 0   0   50  0001 C CNN "Subs OK?"
F 11 "80-C0805C104Z3V" H 0   0   50  0001 C CNN "Vendor 1 PN"
F 12 "https://www.mouser.com/ProductDetail/KEMET/C0805C104Z3VACTU?qs=sGAEpiMZZMukHu%252bjC5l7YQmPQw%252bwfPYPv1U1XacUC1s%3d" H 0   0   50  0001 C CNN "Vendor 1 URL"
F 13 "1276-1286-1-ND" H 0   0   50  0001 C CNN "Vendor 2 PN"
F 14 "https://www.digikey.com/products/en?keywords=1276-1286-1-ND" H 0   0   50  0001 C CNN "Vendor 2 URL"
	1    3000 6800
	1    0    0    -1  
$EndComp
Wire Wire Line
	2800 6600 3000 6600
Wire Wire Line
	3000 6600 3000 6650
Connection ~ 2800 6600
Wire Wire Line
	2800 7000 3000 7000
Wire Wire Line
	3000 7000 3000 6950
Connection ~ 2800 7000
Wire Wire Line
	2000 7000 1800 7000
Wire Wire Line
	1800 7000 1800 6950
Connection ~ 2000 7000
Wire Wire Line
	2000 6600 1800 6600
Wire Wire Line
	1800 6600 1800 6650
Connection ~ 2000 6600
$Comp
L Device:C C2
U 1 1
P 1800 6800
F 0 "C2" H 1700 6900 50  0000 L CNN
F 1 "0.1u" H 1800 6700 50  0000 L CNN
F 2 "Capacitor_SMD:C_0805_2012Metric" H 1838 6650 50  0001 C CNN
F 3 "" H 1800 6800 50  0001 C CNN
F 4 "n" H 0   0   50  0001 C CNN "Critical"
F 5 "CAP CER 0.1UF 25V Y5V 0805" H 0   0   50  0001 C CNN "Description"
F 6 "0805" H 0   0   50  0001 C CNN "JEDEC Pkg"
F 7 "various" H 0   0   50  0001 C CNN "Manufacturer"
F 8 "" H 0   0   50  0001 C CNN "Mfr PN"
F 9 "1" H 0   0   50  0001 C CNN "Qty Per Unit"
F 10 "y" H 0   0   50  0001 C CNN "Subs OK?"
F 11 "80-C0805C104Z3V" H 0   0   50  0001 C CNN "Vendor 1 PN"
F 12 "https://www.mouser.com/ProductDetail/KEMET/C0805C104Z3VACTU?qs=sGAEpiMZZMukHu%252bjC5l7YQmPQw%252bwfPYPv1U1XacUC1s%3d" H 0   0   50  0001 C CNN "Vendor 1 URL"
F 13 "1276-1286-1-ND" H 0   0   50  0001 C CNN "Vendor 2 PN"
F 14 "https://www.digikey.com/products/en?keywords=1276-1286-1-ND" H 0   0   50  0001 C CNN "Vendor 2 URL"
	1    1800 6800
	1    0    0    -1  
$EndComp
Wire Wire Line
	1800 6600 1600 6600
Wire Wire Line
	1600 6600 1600 6650
Connection ~ 1800 6600
Wire Wire Line
	1600 6950 1600 7000
Wire Wire Line
	1600 7000 1800 7000
Connection ~ 1800 7000
Wire Wire Line
	2300 6550 2300 6600
Connection ~ 2300 6600
Wire Wire Line
	2300 6600 2400 6600
Wire Wire Line
	2300 7050 2300 7000
Connection ~ 2300 7000
Wire Wire Line
	2300 7000 2400 7000
Text GLabel 5550 3250 0    50   BiDi ~ 0
CA2
Text GLabel 5550 3350 0    50   BiDi ~ 0
CA1
Text GLabel 6850 1650 2    50   BiDi ~ 0
CB1
Text GLabel 6850 1550 2    50   BiDi ~ 0
CB2
Text GLabel 6850 4100 2    50   BiDi ~ 0
CD2
Text GLabel 6850 4200 2    50   BiDi ~ 0
CD1
Text GLabel 5550 5900 0    50   BiDi ~ 0
CC1
Text GLabel 5550 5800 0    50   BiDi ~ 0
CC2
Text GLabel 8600 4750 0    50   BiDi ~ 0
CA1
Text GLabel 8600 4850 0    50   BiDi ~ 0
CA2
Text GLabel 8600 4950 0    50   BiDi ~ 0
CB1
Text GLabel 8600 5050 0    50   BiDi ~ 0
CB2
Text GLabel 9100 4750 2    50   BiDi ~ 0
CC1
Text GLabel 9100 4850 2    50   BiDi ~ 0
CC2
Text GLabel 9100 4950 2    50   BiDi ~ 0
CD1
Text GLabel 9100 5050 2    50   BiDi ~ 0
CD2
$Comp
L Connector_Generic:Conn_02x01 J2
U 1 1
P 8800 2850
F 0 "J2" H 8850 2950 50  0000 C CNN
F 1 "Conn_02x01_Top_Bottom" H 8850 3776 50  0001 C CNN
F 2 "Connector_PinHeader_2.54mm:PinHeader_2x01_P2.54mm_Vertical" H 8800 2850 50  0001 C CNN
F 3 "https://cdn.amphenol-icc.com/media/wysiwyg/files/drawing/67996.pdf" H 8800 2850 50  0001 C CNN
F 4 "Amphenol FCI" H 0   -1000 50  0001 C CNN "Manufacturer"
F 5 "67997-202HLF" H 0   -1000 50  0001 C CNN "Mfr PN"
F 6 "1" H 0   -1000 50  0001 C CNN "Qty Per Unit"
F 7 "649-67997-202HLF" H 0   -1000 50  0001 C CNN "Vendor 1 PN"
F 8 "https://www.mouser.com/ProductDetail/Amphenol-FCI/67997-202HLF?qs=sGAEpiMZZMs%252bGHln7q6pm2nKUjHUi6l6CAxgwh5TlXQ%3d" H 0   -1000 50  0001 C CNN "Vendor 1 URL"
F 9 "67997-202HLF-ND" H 0   -1000 50  0001 C CNN "Vendor 2 PN"
F 10 "https://www.digikey.com/products/en?keywords=67997-202HLF-ND" H 0   -1000 50  0001 C CNN "Vendor 2 URL"
F 11 "y" H 0   -1000 50  0001 C CNN "Subs OK?"
F 12 "n" H 0   -1000 50  0001 C CNN "Critical"
F 13 "Connector Header Through Hole 2 position 0.100\" (2.54mm)" H 0   -1000 50  0001 C CNN "Description"
	1    8800 2850
	1    0    0    -1  
$EndComp
$Comp
L Device:D_Schottky D2
U 1 1
P 5250 4000
F 0 "D2" H 5250 3784 50  0000 C CNN
F 1 "BAT54GW" H 5250 3875 50  0000 C CNN
F 2 "Diode_SMD:D_SOD-123" H 5250 4000 50  0001 C CNN
F 3 "https://www.mouser.com/datasheet/2/916/BAT54GW-1318921.pdf" H 5250 4000 50  0001 C CNN
F 4 "Nexperia" H 5250 4000 50  0001 C CNN "Manufacturer"
F 5 "BAT54GWJ" H 5250 4000 50  0001 C CNN "Mfr PN"
F 6 "1" H 5250 4000 50  0001 C CNN "Qty Per Unit"
F 7 "841-BAT54GWJ" H 5250 4000 50  0001 C CNN "Vendor 1 PN"
F 8 "https://www.mouser.com/ProductDetail/Nexperia/BAT54GWJ?qs=sGAEpiMZZMtQ8nqTKtFS%2fH6mLkoTnrFe60zaUHUrWNWHqXt10QYm4g%3d%3d" H 5250 4000 50  0001 C CNN "Vendor 1 URL"
F 9 "1727-7328-2-ND" H 5250 4000 50  0001 C CNN "Vendor 2 PN"
F 10 "https://www.digikey.com/products/en?keywords=1727-7328-2-ND" H 5250 4000 50  0001 C CNN "Vendor 2 URL"
F 11 "SOD-123-2" H 5250 4000 50  0001 C CNN "JEDEC Pkg"
F 12 "y" H 5250 4000 50  0001 C CNN "Subs OK?"
F 13 "n" H 5250 4000 50  0001 C CNN "Critical"
F 14 "DIODE SCHOTTKY 30V 200MA SOD123" H 5250 4000 50  0001 C CNN "Description"
	1    5250 4000
	-1   0    0    1   
$EndComp
Wire Wire Line
	5400 4000 5550 4000
$Comp
L Device:D_Schottky D1
U 1 1
P 5250 1450
F 0 "D1" H 5250 1234 50  0000 C CNN
F 1 "BAT54GW" H 5250 1325 50  0000 C CNN
F 2 "Diode_SMD:D_SOD-123" H 5250 1450 50  0001 C CNN
F 3 "https://www.mouser.com/datasheet/2/916/BAT54GW-1318921.pdf" H 5250 1450 50  0001 C CNN
F 4 "Nexperia" H 5250 1450 50  0001 C CNN "Manufacturer"
F 5 "BAT54GWJ" H 5250 1450 50  0001 C CNN "Mfr PN"
F 6 "1" H 5250 1450 50  0001 C CNN "Qty Per Unit"
F 7 "841-BAT54GWJ" H 5250 1450 50  0001 C CNN "Vendor 1 PN"
F 8 "https://www.mouser.com/ProductDetail/Nexperia/BAT54GWJ?qs=sGAEpiMZZMtQ8nqTKtFS%2fH6mLkoTnrFe60zaUHUrWNWHqXt10QYm4g%3d%3d" H 5250 1450 50  0001 C CNN "Vendor 1 URL"
F 9 "1727-7328-2-ND" H 5250 1450 50  0001 C CNN "Vendor 2 PN"
F 10 "https://www.digikey.com/products/en?keywords=1727-7328-2-ND" H 5250 1450 50  0001 C CNN "Vendor 2 URL"
F 11 "SOD-123-2" H 5250 1450 50  0001 C CNN "JEDEC Pkg"
F 12 "y" H 5250 1450 50  0001 C CNN "Subs OK?"
F 13 "n" H 5250 1450 50  0001 C CNN "Critical"
F 14 "DIODE SCHOTTKY 30V 200MA SOD123" H 5250 1450 50  0001 C CNN "Description"
	1    5250 1450
	-1   0    0    1   
$EndComp
Wire Wire Line
	5400 1450 5550 1450
$EndSCHEMATC
